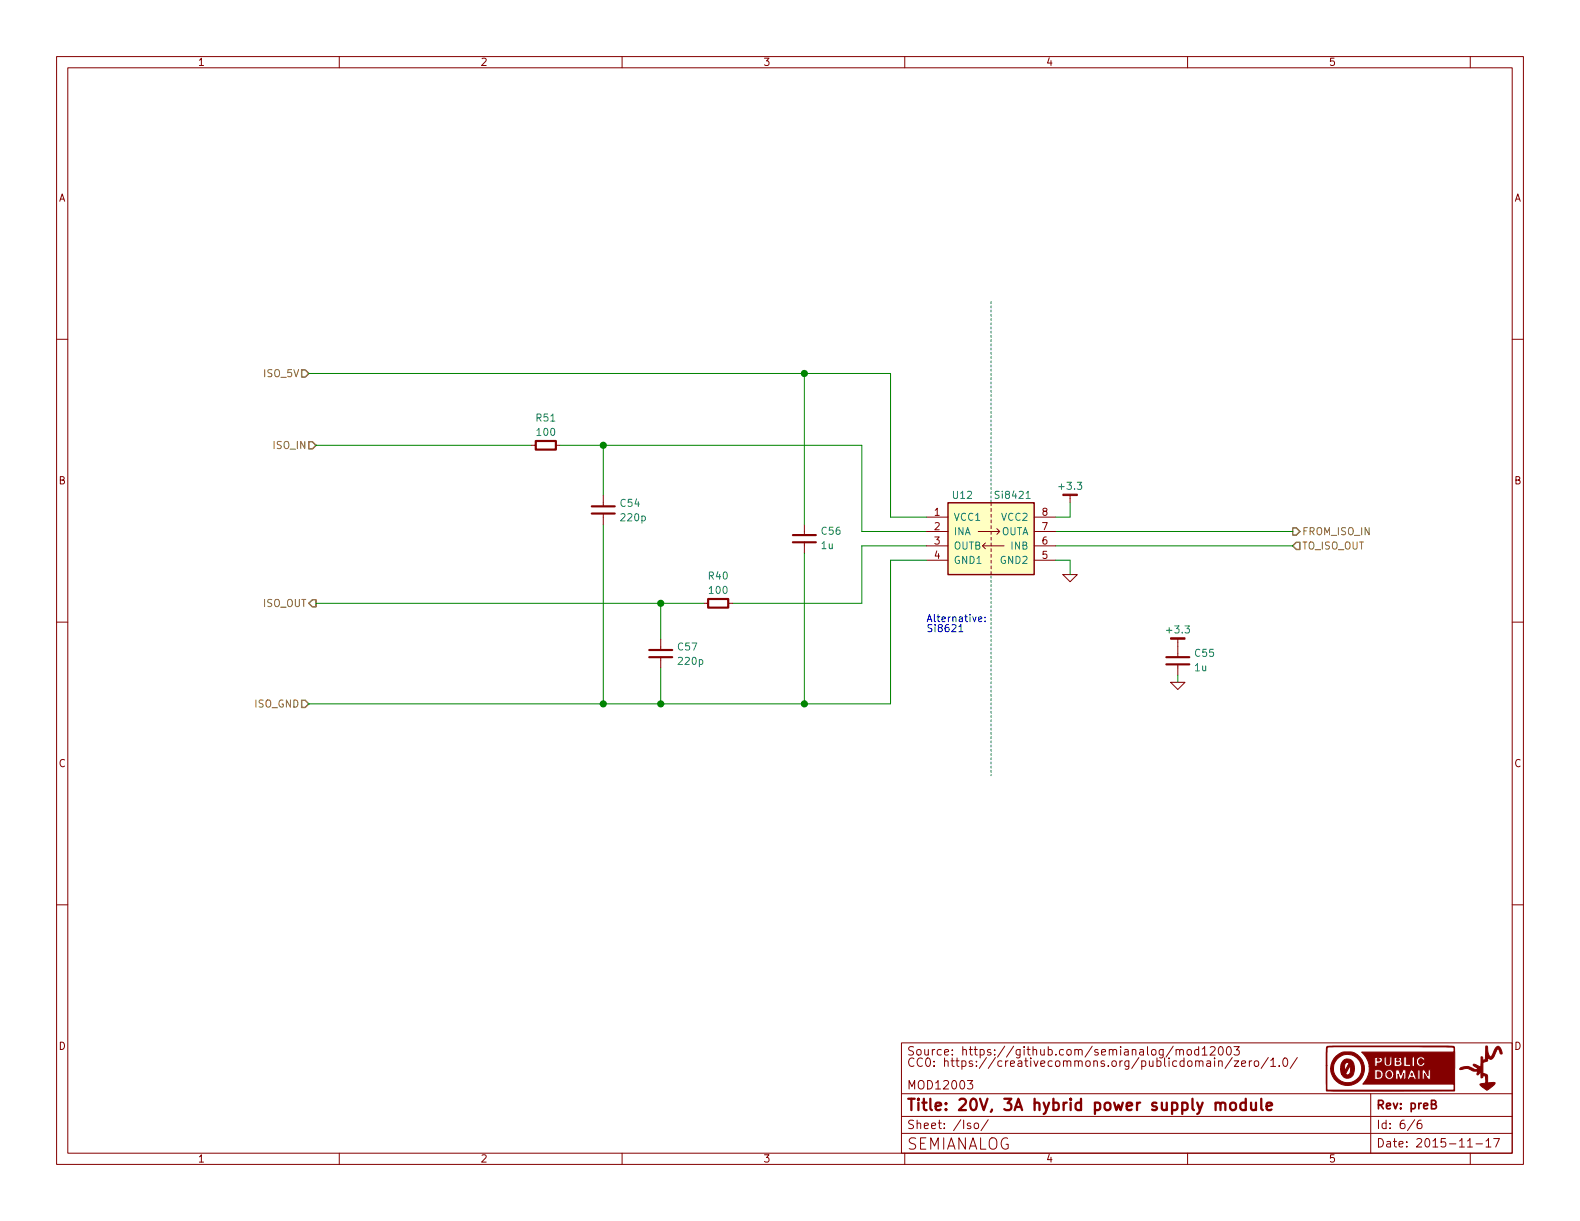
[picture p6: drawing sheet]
EESchema Schematic File Version 2
LIBS:Xilinx
LIBS:Vishay
LIBS:TexasInstruments
LIBS:symbol
LIBS:supertex
LIBS:st_ic
LIBS:ST
LIBS:skyworks
LIBS:silabs
LIBS:semi-trans-Vishay
LIBS:semi-trans-Toshiba
LIBS:semi-trans-TIP
LIBS:semi-trans-TI
LIBS:semi-trans-ST
LIBS:semi-trans-PZT
LIBS:semi-trans-OnSemi
LIBS:semi-trans-NXP
LIBS:semi-trans-MPS
LIBS:semi-trans-MMB
LIBS:semi-trans-misc
LIBS:semi-trans-IXYS
LIBS:semi-trans-IntRect
LIBS:semi-trans-Infineon
LIBS:semi-trans-Fairchild
LIBS:semi-trans-EPC
LIBS:semi-trans-DiodesInc
LIBS:semi-trans-BC
LIBS:semi-trans-AOS
LIBS:semi-trans-2N
LIBS:semi-thyristor-2N
LIBS:semi-opto-misc
LIBS:semi-diode-Vishay
LIBS:semi-diode-ST
LIBS:semi-diode-OnSemi
LIBS:semi-diode-NXP
LIBS:semi-diode-Murata
LIBS:semi-diode-MMB
LIBS:semi-diode-MCC
LIBS:semi-diode-DiodesInc
LIBS:semi-diode-BA
LIBS:semi-diode-1N
LIBS:_semi
LIBS:Recom
LIBS:power
LIBS:pcb
LIBS:pasv-xtal
LIBS:pasv-res
LIBS:pasv-ind
LIBS:pasv-cap
LIBS:pasv-Bourns
LIBS:pasv-BiTech
LIBS:passive
LIBS:onsemi
LIBS:NXP
LIBS:Micron
LIBS:Microchip
LIBS:mechanical
LIBS:maxim
LIBS:MACOM
LIBS:logic-7400
LIBS:logic-4000
LIBS:Littelfuse
LIBS:LinearTech
LIBS:_linear
LIBS:Lattice
LIBS:Intersil
LIBS:FTDI
LIBS:Fairchild
LIBS:_electromech
LIBS:display
LIBS:DiodesInc
LIBS:conn-test
LIBS:conn-te
LIBS:conn-tagconnect
LIBS:conn-molex
LIBS:conn-linx
LIBS:conn-fci
LIBS:conn-cui
LIBS:conn-100mil
LIBS:conn-2mm
LIBS:Atmel
LIBS:AnalogDevices
LIBS:Altera
LIBS:AOS
LIBS:pasv-Murata
LIBS:pasv-TDK
LIBS:mod12003-cache
EELAYER 25 0
EELAYER END
$Descr USLetter 11000 8500
encoding utf-8
Sheet 6 6
Title "20V, 3A hybrid power supply module"
Date "2015-11-17"
Rev "preB"
Comp "SEMIANALOG"
Comment1 "MOD12003"
Comment2 ""
Comment3 "CC0: https://creativecommons.org/publicdomain/zero/1.0/"
Comment4 "Source: https://github.com/semianalog/mod12003"
$EndDescr
Text HLabel 2150 2600 0    50   Input ~ 0
ISO_5V
Text HLabel 2150 4900 0    50   Input ~ 0
ISO_GND
Wire Notes Line
	6900 2100 6900 5400
Text HLabel 9000 3800 2    50   Input ~ 0
TO_ISO_OUT
Wire Wire Line
	7350 3800 9000 3800
Text HLabel 9000 3700 2    50   Output ~ 0
FROM_ISO_IN
Wire Wire Line
	9000 3700 7350 3700
$Comp
L C-0805 C?
U 1 1
P 8200 4600
AR Path="/55D17E2D" Ref="C?"  Part="1" 
AR Path="/55D119A9/55D17E2D" Ref="C55"  Part="1" 
F 0 "C55" H 8313 4650 50  0000 L CNN
F 1 "1u" H 8313 4550 50  0000 L CNN
F 2 "IPC7351-Nominal:CAPC2012X70" H 8200 4600 50  0001 C CNN
F 3 "" H 8190 4575 60  0000 C CNN
F 4 "CAP MLCC 1u ≥X5R 25V 10% [0805]" H 9000 5150 60  0001 C CNN "BOM"
F 5 "Value" H 8200 4600 60  0001 C CNN "Manuf"
	1    8200 4600
	1    0    0    -1  
$EndComp
$Comp
L GND #PWR098
U 1 1
P 8200 4750
F 0 "#PWR098" H 8200 4750 30  0001 C CNN
F 1 "GND" H 8200 4680 30  0001 C CNN
F 2 "" H 8200 4750 60  0000 C CNN
F 3 "" H 8200 4750 60  0000 C CNN
	1    8200 4750
	1    0    0    -1  
$EndComp
Wire Wire Line
	8200 4750 8200 4700
Text HLabel 2200 3100 0    50   Input ~ 0
ISO_IN
Text HLabel 2200 4200 0    50   Output ~ 0
ISO_OUT
Wire Wire Line
	2150 2600 6200 2600
Wire Wire Line
	2150 4900 6200 4900
Wire Wire Line
	5100 4200 6000 4200
Wire Wire Line
	6000 3700 6450 3700
Wire Wire Line
	6450 3800 6000 3800
Wire Wire Line
	3900 3100 6000 3100
$Comp
L +3.3 #PWR099
U 1 1
P 8200 4500
F 0 "#PWR099" H 8200 4550 30  0001 C CNN
F 1 "+3.3" H 8200 4613 50  0000 C CNN
F 2 "" H 8200 4500 60  0000 C CNN
F 3 "" H 8200 4500 60  0000 C CNN
	1    8200 4500
	1    0    0    -1  
$EndComp
$Comp
L Si8421 U12
U 1 1
P 6900 3750
F 0 "U12" H 6700 4050 50  0000 C CNN
F 1 "Si8421" H 7050 4050 50  0000 C CNN
F 2 "IPC7351-Nominal:SOIC127P600X175-8" H 6900 3750 50  0001 C CNN
F 3 "" H 6900 3750 60  0000 C CNN
F 4 "DIST DIGIKEY 336-1755-5-ND" H 6900 3750 60  0001 C CNN "BOM"
	1    6900 3750
	1    0    0    -1  
$EndComp
Wire Wire Line
	6450 3600 6200 3600
Wire Wire Line
	6200 3600 6200 2600
Wire Wire Line
	6450 3900 6200 3900
Wire Wire Line
	6200 3900 6200 4900
$Comp
L +3.3 #PWR0100
U 1 1
P 7450 3500
F 0 "#PWR0100" H 7450 3550 30  0001 C CNN
F 1 "+3.3" H 7450 3613 50  0000 C CNN
F 2 "" H 7450 3500 60  0000 C CNN
F 3 "" H 7450 3500 60  0000 C CNN
	1    7450 3500
	1    0    0    -1  
$EndComp
Wire Wire Line
	7350 3600 7450 3600
Wire Wire Line
	7450 3600 7450 3500
$Comp
L GND #PWR0101
U 1 1
P 7450 4000
F 0 "#PWR0101" H 7450 4000 30  0001 C CNN
F 1 "GND" H 7450 3930 30  0001 C CNN
F 2 "" H 7450 4000 60  0000 C CNN
F 3 "" H 7450 4000 60  0000 C CNN
	1    7450 4000
	1    0    0    -1  
$EndComp
Wire Wire Line
	7450 4000 7450 3900
Wire Wire Line
	7450 3900 7350 3900
Text Notes 6450 4400 0    50   ~ 0
Alternative:\nSi8621
$Comp
L C-0805 C?
U 1 1
P 5600 3750
AR Path="/55D53CA8" Ref="C?"  Part="1" 
AR Path="/55D119A9/55D53CA8" Ref="C56"  Part="1" 
F 0 "C56" H 5713 3800 50  0000 L CNN
F 1 "1u" H 5713 3700 50  0000 L CNN
F 2 "IPC7351-Nominal:CAPC2012X70" H 5600 3750 50  0001 C CNN
F 3 "" H 5590 3725 60  0000 C CNN
F 4 "CAP MLCC 1u ≥X5R 25V 10% [0805]" H 6400 4300 60  0001 C CNN "BOM"
F 5 "Value" H 5600 3750 60  0001 C CNN "Manuf"
	1    5600 3750
	1    0    0    -1  
$EndComp
Wire Wire Line
	5600 3650 5600 2600
Connection ~ 5600 2600
Wire Wire Line
	5600 3850 5600 4900
Connection ~ 5600 4900
Wire Wire Line
	6000 3800 6000 4200
Wire Wire Line
	6000 3100 6000 3700
Wire Wire Line
	3700 3100 2200 3100
Wire Wire Line
	2200 4200 4900 4200
Wire Wire Line
	4200 3450 4200 3100
Connection ~ 4200 3100
Wire Wire Line
	4200 3650 4200 4900
Connection ~ 4200 4900
Wire Wire Line
	4600 4450 4600 4200
Connection ~ 4600 4200
Wire Wire Line
	4600 4650 4600 4900
Connection ~ 4600 4900
$Comp
L R-0402 R51
U 1 1
P 3800 3100
F 0 "R51" V 3612 3100 50  0000 C CNN
F 1 "100" V 3712 3100 50  0000 C CNN
F 2 "IPC7351-Nominal:RESC1005X40" H 3800 3100 50  0001 C CNN
F 3 "" H 3800 3150 60  0000 C CNN
F 4 "RES SMD 100 1% [0402]" H 4550 3650 60  0001 C CNN "BOM"
	1    3800 3100
	0    1    1    0   
$EndComp
$Comp
L C-0402 C?
U 1 1
P 4200 3550
AR Path="/55C7FF09/5600C8E4" Ref="C?"  Part="1" 
AR Path="/55C7F4BB/5600C8E4" Ref="C?"  Part="1" 
AR Path="/55D119A9/5600C8E4" Ref="C54"  Part="1" 
F 0 "C54" H 4087 3500 50  0000 R CNN
F 1 "220p" H 4087 3600 50  0000 R CNN
F 2 "IPC7351-Nominal:CAPC1005X55" H 4200 3550 50  0001 C CNN
F 3 "" H 4190 3525 60  0000 C CNN
F 4 "CAP MLCC 220p C0G 50V 10% [0402]" H 5000 4100 60  0001 C CNN "BOM"
	1    4200 3550
	-1   0    0    1   
$EndComp
$Comp
L C-0402 C?
U 1 1
P 4600 4550
AR Path="/55C7FF09/5600CF4E" Ref="C?"  Part="1" 
AR Path="/55C7F4BB/5600CF4E" Ref="C?"  Part="1" 
AR Path="/55D119A9/5600CF4E" Ref="C57"  Part="1" 
F 0 "C57" H 4487 4500 50  0000 R CNN
F 1 "220p" H 4487 4600 50  0000 R CNN
F 2 "IPC7351-Nominal:CAPC1005X55" H 4600 4550 50  0001 C CNN
F 3 "" H 4590 4525 60  0000 C CNN
F 4 "CAP MLCC 220p C0G 50V 10% [0402]" H 5400 5100 60  0001 C CNN "BOM"
	1    4600 4550
	-1   0    0    1   
$EndComp
$Comp
L R-0402 R40
U 1 1
P 5000 4200
F 0 "R40" V 4812 4200 50  0000 C CNN
F 1 "100" V 4912 4200 50  0000 C CNN
F 2 "IPC7351-Nominal:RESC1005X40" H 5000 4200 50  0001 C CNN
F 3 "" H 5000 4250 60  0000 C CNN
F 4 "RES SMD 100 1% [0402]" H 5750 4750 60  0001 C CNN "BOM"
	1    5000 4200
	0    1    1    0   
$EndComp
$EndSCHEMATC
